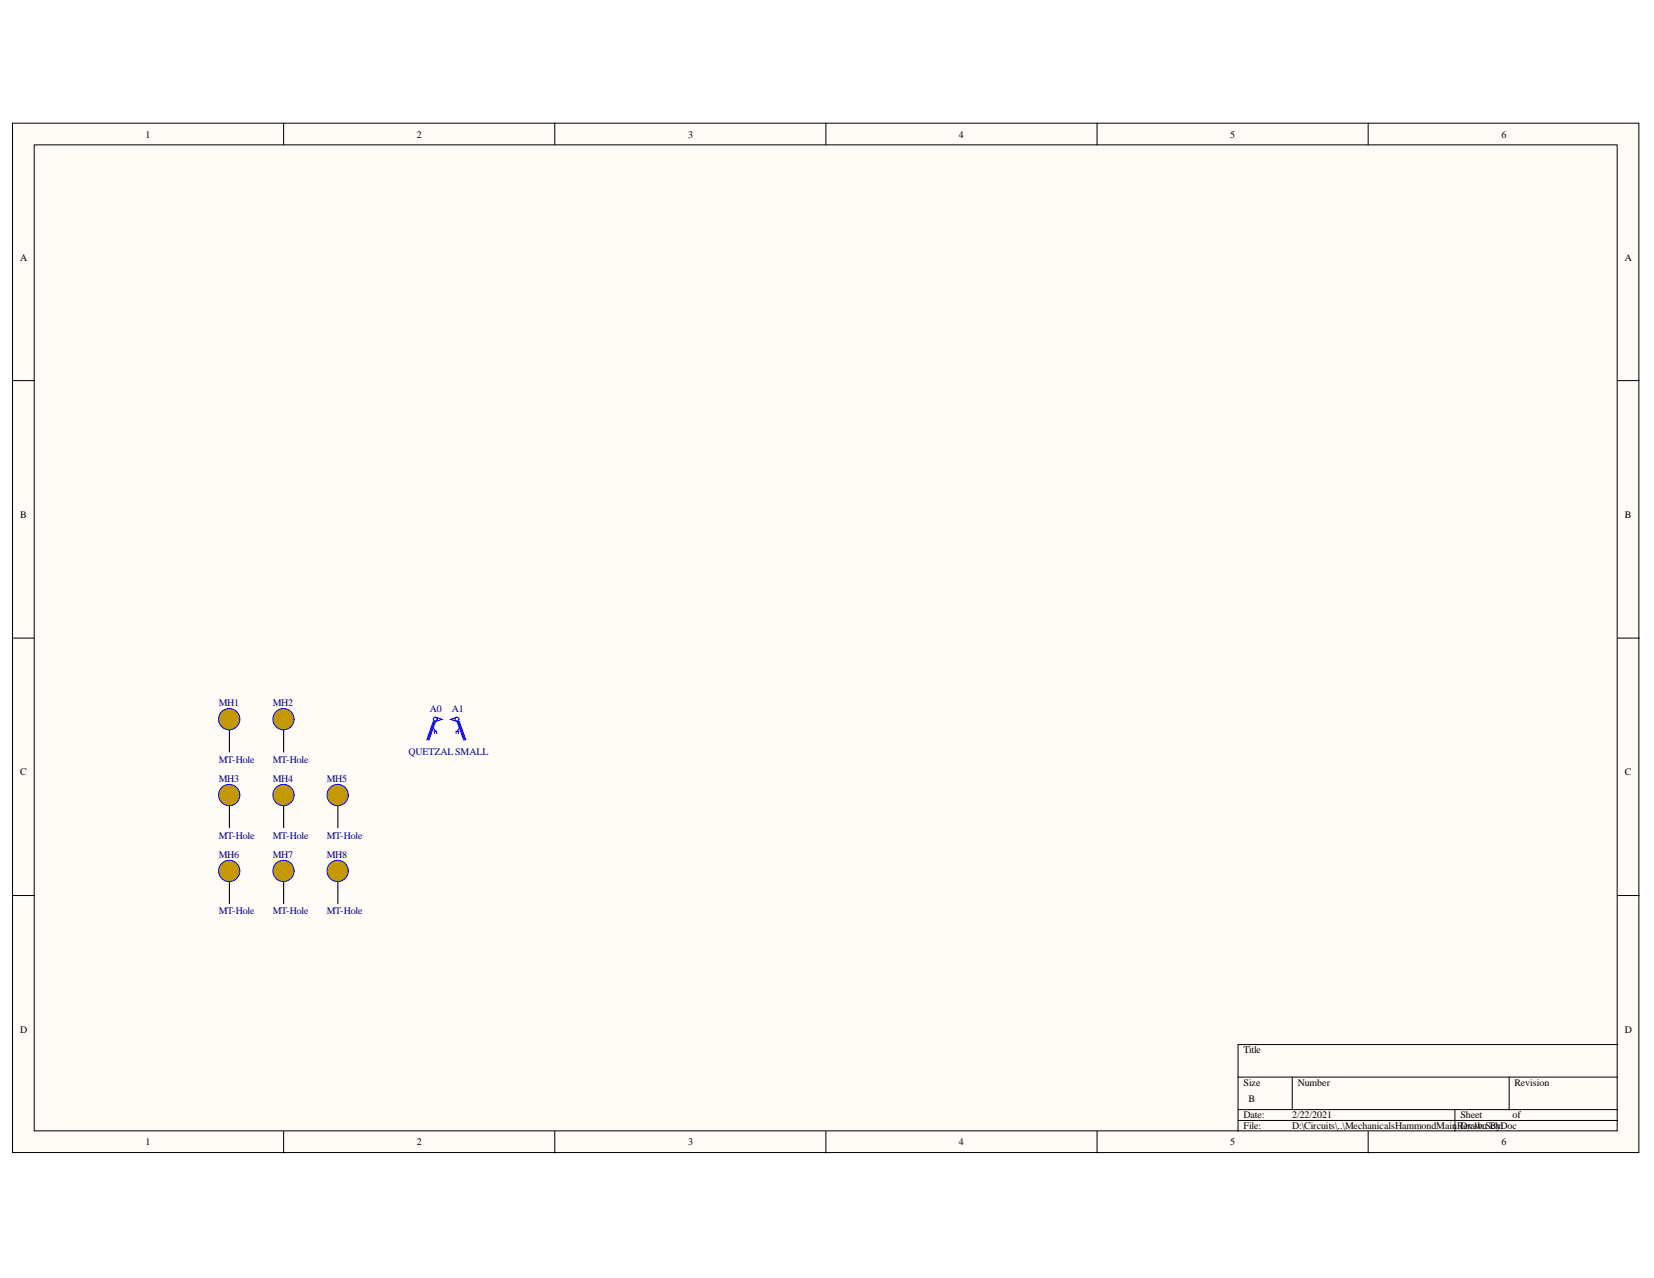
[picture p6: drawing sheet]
<svg xmlns="http://www.w3.org/2000/svg" width="279mm" height="216mm" viewBox="0 0 279 216" stroke-linecap="round" stroke-linejoin="round" font-family="sans-serif">
<g fill="#fffcf8" stroke="#000" stroke-width=".17">
<path d="M2.1 20.8h274.7v173.9h-274.7z"/>
<path d="M5.8 24.5h267.4v166.5h-267.4z"/>
</g>
<g fill="none" stroke="#000" stroke-width=".17">
<path d="M47.9 20.8v3.7M93.7 20.8v3.7M139.5 20.8v3.7M185.3 20.8v3.7M231.1 20.8v3.7M2.1 64.3h3.7M273.3 64.3h3.6M2.1 107.8h3.7M273.3 107.8h3.6M2.1 151.3h3.7M273.3 151.3h3.6M273.3 176.5h-64.2v14.6"/>
<path d="M47.9 191.1v3.7M93.7 191.1v3.7M139.5 191.1v3.7M185.3 191.1v3.7M209.1 182h64.2M209.1 187.5h64.2M209.1 189.3h64.2M218.3 182v5.5M231.1 191.1v3.7M245.8 187.5v3.6M254.9 182v5.5"/>
</g>
<circle cx="38.7" cy="121.5" r="1.8" fill="#c39800" stroke="#00f" stroke-width=".17"/>
<path d="M38.8 123.4v3.6" fill="none" stroke="#000" stroke-width=".18"/>
<circle cx="47.9" cy="121.5" r="1.79" fill="#c39800" stroke="#00f" stroke-width=".17"/>
<path d="M47.9 123.4v3.6" fill="none" stroke="#000" stroke-width=".18"/>
<circle cx="38.7" cy="134.3" r="1.8" fill="#c39800" stroke="#00f" stroke-width=".17"/>
<path d="M38.8 136.2v3.6" fill="none" stroke="#000" stroke-width=".18"/>
<circle cx="47.9" cy="134.3" r="1.79" fill="#c39800" stroke="#00f" stroke-width=".17"/>
<path d="M47.9 136.2v3.6" fill="none" stroke="#000" stroke-width=".18"/>
<circle cx="57" cy="134.3" r="1.8" fill="#c39800" stroke="#00f" stroke-width=".17"/>
<path d="M57.1 136.2v3.6" fill="none" stroke="#000" stroke-width=".18"/>
<circle cx="38.7" cy="147.1" r="1.8" fill="#c39800" stroke="#00f" stroke-width=".17"/>
<path d="M38.8 149v3.7" fill="none" stroke="#000" stroke-width=".18"/>
<circle cx="47.9" cy="147.1" r="1.79" fill="#c39800" stroke="#00f" stroke-width=".17"/>
<path d="M47.9 149v3.7" fill="none" stroke="#000" stroke-width=".18"/>
<circle cx="57" cy="147.1" r="1.8" fill="#c39800" stroke="#00f" stroke-width=".17"/>
<path d="M57.1 149v3.7" fill="none" stroke="#000" stroke-width=".18"/>
<g fill="none" stroke="#00f" stroke-width=".18">
<path d="M73.2 123l.4 .5M73.2 121.9l-1.1 3.1M73.4 123.9v-.4h.3v.4M73.4 121.9l-1.1 3.1M73.6 121.2l1.1 .3-1.1 .4-1.1 3.1M77 123.9v-.4h.4v.4M77.2 121.2l-1.1 .3 1.1 .4 1.1 3.1M77.4 121.9l1.1 3.1M77.6 123l-.4 .5M77.6 121.9l1.1 3.1"/>
<circle cx="73.5" cy="121.5" r=".33"/>
<circle cx="77.2" cy="121.5" r=".33"/>
</g>
<g font-size="1.7">
<text x="24.6" y="23.2">1</text>
<text x="70.4" y="23.2">2</text>
<text x="116.2" y="23.2">3</text>
<text x="162" y="23.2">4</text>
<text x="207.8" y="23.2">5</text>
<text x="253.6" y="23.2">6</text>
<text x="3.4" y="44">A</text>
<text x="274.5" y="44">A</text>
<text x="3.4" y="87.5">B</text>
<text x="274.5" y="87.5">B</text>
<text x="3.4" y="131">C</text>
<text x="274.5" y="131">C</text>
<text x="3.4" y="174.5">D</text>
<text x="210.1" y="178">Title</text>
<text x="274.5" y="174.5">D</text>
<text x="210.1" y="183.5">Size</text>
<text x="219.2" y="183.5">Number</text>
<text x="255.8" y="183.5">Revision</text>
<text x="210.1" y="188.9">Date:</text>
<text x="210.1" y="190.7">File:</text>
<text x="210.9" y="186.2">B</text>
<text x="218.3" y="188.9">2/22/2021</text>
<text x="218.3" y="190.7">D:\Circuits\..\MechanicalsHammondMainRDev1b.SchDoc</text>
<text x="246.7" y="188.9">Sheet</text>
<text x="247.9" y="190.7">rawn By:</text>
<text x="255.5" y="188.9">of</text>
<text x="24.6" y="193.5">1</text>
<text x="70.4" y="193.5">2</text>
<text x="116.2" y="193.5">3</text>
<text x="162" y="193.5">4</text>
<text x="207.8" y="193.5">5</text>
<text x="253.6" y="193.5">6</text>
</g>
<g font-size="1.7" fill="#000080">
<text x="36.9" y="119.3">MH1</text>
<text x="46.1" y="119.3">MH2</text>
<text x="72.6" y="120.2">A0</text>
<text x="76.3" y="120.2">A1</text>
<text x="36.9" y="128.9">MT-Hole</text>
<text x="46.1" y="128.9">MT-Hole</text>
<text x="69" y="127.6">QUETZAL SMALL</text>
<text x="36.9" y="132.2">MH3</text>
<text x="46.1" y="132.2">MH4</text>
<text x="55.2" y="132.2">MH5</text>
<text x="36.9" y="141.7">MT-Hole</text>
<text x="46.1" y="141.7">MT-Hole</text>
<text x="55.2" y="141.7">MT-Hole</text>
<text x="36.9" y="145">MH6</text>
<text x="46.1" y="145">MH7</text>
<text x="55.2" y="145">MH8</text>
<text x="36.9" y="154.5">MT-Hole</text>
<text x="46.1" y="154.5">MT-Hole</text>
<text x="55.2" y="154.5">MT-Hole</text>
</g>
</svg>
